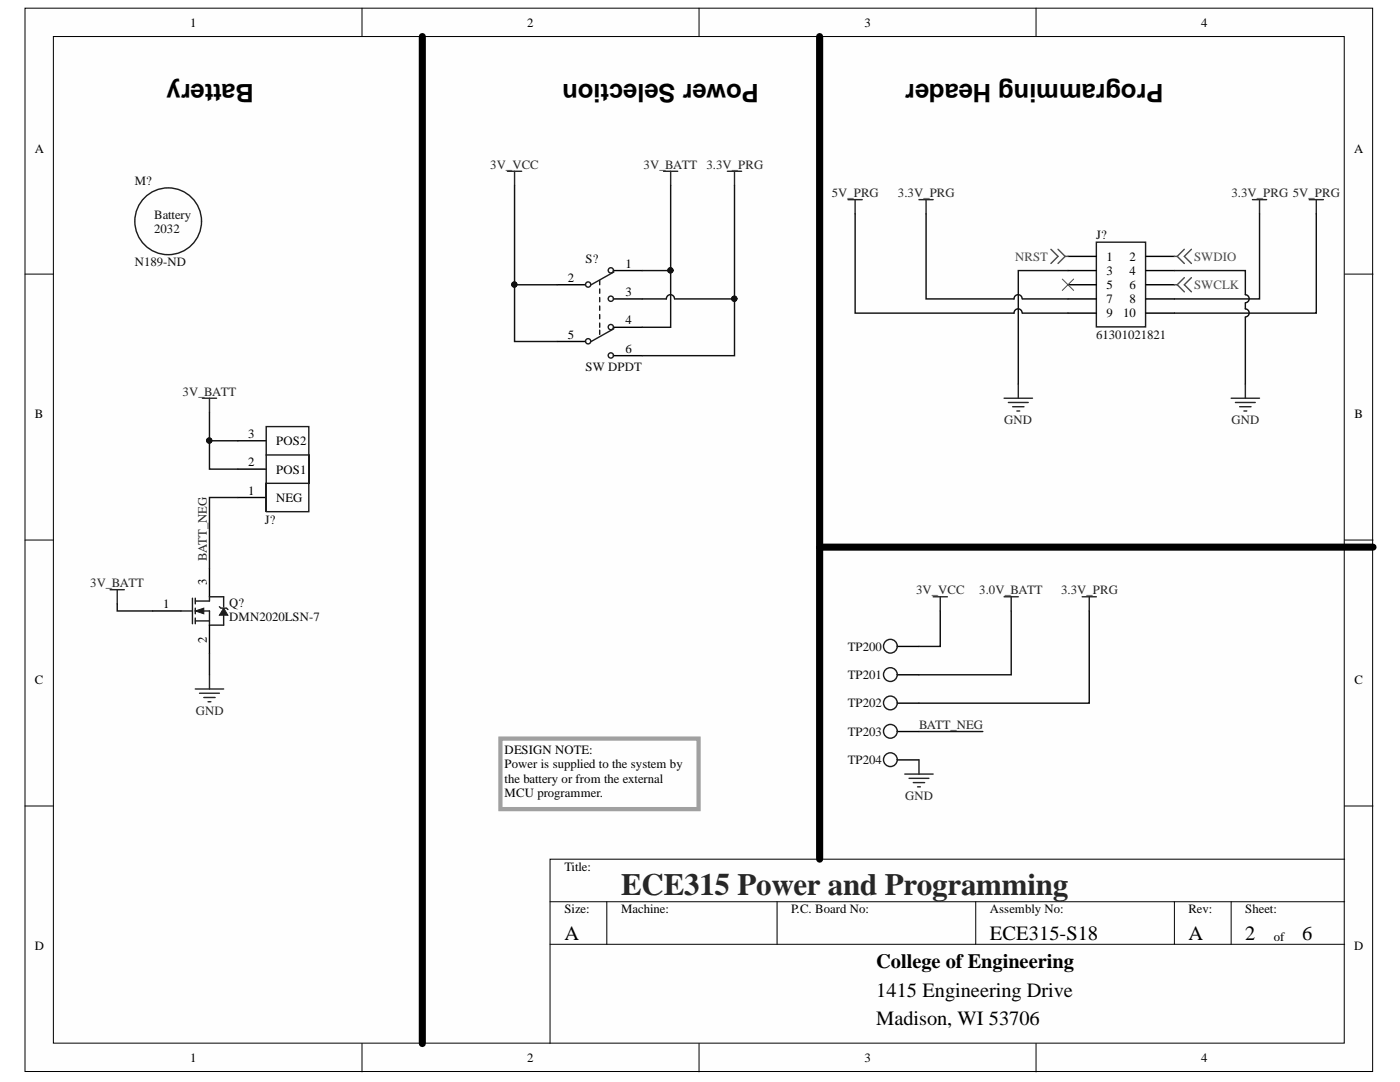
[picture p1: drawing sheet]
<svg xmlns="http://www.w3.org/2000/svg" width="279mm" height="216mm" viewBox="0 0 279 216" stroke-linecap="round" stroke-linejoin="round" font-family="sans-serif">
<g fill="#fefefe" stroke="#000" stroke-width=".2">
<path d="M5 1.6h268.9v212.2h-268.9z"/>
<path d="M10.7 7.3h257.6v200.8h-257.6z"/>
</g>
<g fill="none" stroke="#000" stroke-width=".2">
<path d="M72.2 1.6v5.7M139.5 1.6v5.7M206.8 1.6v5.7M5 54.7h5.7M268.4 54.7h5.6M5 107.8h5.7M268.4 107.8h5.6M5 160.8h5.7M109.8 179.9h158.6M121.1 179.9v8.5M155.1 179.9v8.5M194.7 179.9v8.5"/>
<path d="M234.4 179.9v8.5M245.7 179.9v8.5M268.4 171.4h-158.6v36.8M268.4 160.8h5.6M109.8 188.4h158.6M72.2 208.2v5.7M139.5 208.2v5.7M206.8 208.2v5.7"/>
</g>
<path d="M84.3 7.3v200.9M163.6 7.3v164.1M163.6 109.2h110.4" fill="none" stroke="#000" stroke-width="1.4"/>
<path d="M99.9 147.4h39.5v14h-39.5z" fill="none" stroke="#a0a0a0" stroke-width=".85"/>
<path d="M177.7 129h5.7" fill="none" stroke="#000" stroke-width=".28"/>
<circle cx="177.7" cy="128.9" r="1.37" fill="#fefefe" stroke="#1c1c1c" stroke-width=".28"/>
<path d="M186.2 119.1h2.9M187.6 119.1v2.8M200.4 119.1h2.8M201.8 119.1v2.8M216 119.1h2.8M217.4 119.1v2.8" fill="none" stroke="#262626" stroke-width=".28"/>
<path d="M177.7 134.6h5.7" fill="none" stroke="#000" stroke-width=".28"/>
<circle cx="177.7" cy="134.6" r="1.37" fill="#fefefe" stroke="#1c1c1c" stroke-width=".28"/>
<path d="M177.7 140.3h5.7" fill="none" stroke="#000" stroke-width=".28"/>
<circle cx="177.7" cy="140.3" r="1.37" fill="#fefefe" stroke="#1c1c1c" stroke-width=".28"/>
<path d="M177.7 146h5.7" fill="none" stroke="#000" stroke-width=".28"/>
<circle cx="177.7" cy="145.9" r="1.37" fill="#fefefe" stroke="#1c1c1c" stroke-width=".28"/>
<path d="M177.7 151.6h5.7" fill="none" stroke="#000" stroke-width=".28"/>
<circle cx="177.7" cy="151.6" r="1.37" fill="#fefefe" stroke="#1c1c1c" stroke-width=".28"/>
<path d="M180.6 154.5h5.6M181.4 155.3h4M182.3 156.2h2.2M183.1 157h.6M183.4 151.6v2.9" fill="none" stroke="#262626" stroke-width=".28"/>
<g fill="none" stroke="#1c1c1c" stroke-width=".28">
<path d="M53.1 90.8h8.5v5.6h-8.5v5.7v-17h8.5v17h-8.5M38.4 119.4v5.1M44.6 119.1v2M36.1 121.9h2.3M39 121.9h2.8v2.8M39 121.3v1.2"/>
<circle cx="33.6" cy="44.2" r="6.7"/>
</g>
<path d="M47.5 99.3h5.6M47.5 93.6h5.6M47.5 88h5.6M30.5 121.9h5.6" fill="none" stroke="#000" stroke-width=".28"/>
<path d="M39 121.9l1.7-.6v1.2z" fill="#1c1c1c"/>
<path d="M39 121.9l1.7-.6v1.2z" fill="none" stroke="#1c1c1c" stroke-width=".2"/>
<path d="M44.6 121.3l.9 1.5h-1.7z" fill="#1c1c1c"/>
<path d="M44.6 121.3l.9 1.5h-1.7z" fill="none" stroke="#1c1c1c" stroke-width=".2"/>
<g fill="none" stroke="#1c1c1c" stroke-width=".28">
<path d="M119.7 56v.8M119.7 57.7v.8M119.7 59.4v.8M122.5 54.3l-4.5 2.5M119.7 61.1v.8M119.7 62.8v.8M119.7 64.5v.8M119.7 65.9v.8M122.5 65.6l-4.5 2.5M43.8 121.1l.3 .2h1.1l.3 .3"/>
<circle cx="117.4" cy="56.8" r=".52"/>
<circle cx="121.9" cy="53.9" r=".52"/>
<circle cx="121.9" cy="59.6" r=".52"/>
<circle cx="117.4" cy="68.1" r=".52"/>
<circle cx="121.9" cy="65.3" r=".52"/>
<circle cx="121.9" cy="70.9" r=".52"/>
</g>
<g fill="none" stroke="#262626" stroke-width=".28">
<path d="M101.3 34.2h2.8M102.7 34.2v2.8M132.4 34.2h2.9M133.8 34.2v2.8M145.2 34.2h2.8M146.6 34.2v2.8M40.4 79.5h2.8M41.8 79.5v2.8M22 117.7h2.8M23.4 117.7v2.8M39 137.5h5.6M39.8 138.3h4"/>
<path d="M40.7 139.2h2.2M41.8 134.6v2.9M41.5 140h.6"/>
</g>
<path d="M111.2 56.8h5.7M122.5 54h5.7M122.5 59.6h5.7M111.2 68.1h5.7M122.5 65.3h5.7M122.5 71h5.7" fill="none" stroke="#000" stroke-width=".28"/>
<path d="M218.8 48.3h9.8v16.9h-9.8z" fill="#fefefe" stroke="#1c1c1c" stroke-width=".28"/>
<path d="M213.1 51.2h5.7M213.1 54h5.7M213.1 56.8h5.7M213.1 59.6h5.7M228.7 51.2h5.7M228.7 54h5.7M228.7 56.8h5.7M228.7 59.6h5.7M213.1 62.5h5.7M228.7 62.5h5.7" fill="none" stroke="#000" stroke-width=".28"/>
<path d="M209.7 49.7l1.5 1.5-1.5 1.4M211.2 49.7l1.4 1.5M212.6 51.2h.5M212.6 51.2l-1.4 1.4M234.4 51.2h.5M234.4 56.8h.5M234.9 51.2l1.5 1.4M234.9 56.8l1.5 1.4M236.4 49.7l-1.5 1.5M236.4 55.4l-1.5 1.4M237.8 49.7l-1.4 1.5 1.4 1.4M237.8 55.4l-1.4 1.4 1.4 1.4" fill="none" stroke="#4c4c4c" stroke-width=".28"/>
<path d="M212 55.7l2.3 2.3M214.3 55.7l-2.3 2.3" fill="none" stroke="#4c4c4c" stroke-width=".2"/>
<g fill="none" stroke="#262626" stroke-width=".28">
<path d="M169.2 39.8h2.9M170.7 39.8v2.9M183.4 39.8h2.8M184.8 39.8v2.9M250 39.8h2.8M251.4 39.8v2.9M261.3 39.8h2.8M262.7 39.8v2.9M200.4 79.5h5.7M203.2 76.6v2.9M245.7 79.5h5.7M248.5 76.6v2.9"/>
<path d="M201.2 80.3h4M202.1 81.2h2.3M202.9 82h.6M246.6 80.3h3.9M247.4 81.2h2.3M248.3 82h.5"/>
</g>
<g fill="none" stroke="#0e0e0e" stroke-width=".28">
<path d="M102.7 37v19.8h8.5M133.8 37v28.3h-5.6M146.6 37v34h-18.4M102.7 56.8v11.3h8.5M128.2 54h5.6M134.6 59.6a.81 .81 0 0 0-.8-.8 .81 .81 0 0 0-.8 .8h-4.8M134.7 59.6h11.9M170.7 42.7v19.8h31.7a.81 .81 0 0 1 .8-.9 .81 .81 0 0 1 .8 .9M184.8 42.7v16.9h17.6a.81 .81 0 0 1 .8-.8 .81 .81 0 0 1 .8 .8M204.1 59.6h9M213.1 54h-9.9v22.6M234.4 54h14.1v4.8a.81 .81 0 0 1 .8 .8 .81 .81 0 0 1-.8 .8"/>
<path d="M251.4 42.7v16.9h-17M262.7 42.7v19.8h-28.3M204.1 62.5h9M248.5 60.5v1.1a.81 .81 0 0 1 .8 .8 .81 .81 0 0 1-.8 .8M248.5 63.3v13.3M41.8 82.3v5.7h5.7M41.8 88v5.6h5.7M47.5 99.3h-5.7v14.1M23.4 120.5v1.4h7.1M41.8 130.4v4.2M187.6 121.9v7.1h-4.2M201.8 121.9v12.7h-18.4"/>
<path d="M217.4 121.9v18.4h-34M183.4 146h12.7"/>
</g>
<g fill="#0e0e0e" stroke="#0e0e0e" stroke-width=".2">
<circle cx="41.8" cy="87.9" r=".52"/>
<circle cx="102.6" cy="56.8" r=".52"/>
<circle cx="146.5" cy="59.6" r=".52"/>
<circle cx="133.8" cy="53.9" r=".52"/>
</g>
<text font-size="7.1" x="40.9" y="129.1">PIQ?02</text>
<text font-size="6.7" fill="#1c1c1c" x="40.9" y="117.5">PIQ?03</text>
<text font-size="6.2" fill="#262626" x="124" y="178.6">ECE315 Power and Programming</text>
<g font-size="5.1">
<text x="50.7" y="16.8" transform="rotate(-180 50.7 16.8)">Battery</text>
<text x="151.5" y="16.8" transform="rotate(-180 151.5 16.8)">Power Selection</text>
<text x="232.2" y="16.8" transform="rotate(-180 232.2 16.8)">Programming Header</text>
</g>
<g font-size="4.1">
<text x="112.6" y="187.5">A</text>
<text x="197.5" y="187.5">ECE315-S18</text>
<text x="237.2" y="187.5">A</text>
<text x="248.5" y="187.5">2</text>
<text x="259.9" y="187.5">6</text>
<text x="174.9" y="193.2">College of Engineering</text>
<text x="174.9" y="198.9">1415 Engineering Drive</text>
<text x="174.9" y="204.5">Madison, WI 53706</text>
</g>
<g font-size="2.5">
<text x="38" y="5.3">1</text>
<text x="105.2" y="5.3">2</text>
<text x="172.5" y="5.3">3</text>
<text x="239.7" y="5.3">4</text>
<text x="6.9" y="30.4">A</text>
<text x="270.3" y="30.4">A</text>
<text x="124.8" y="53.4">1</text>
<text x="220.8" y="52">1</text>
<text x="225.4" y="52">2</text>
<text x="113.3" y="56.3">2</text>
<text x="124.8" y="59.1">3</text>
<text x="220.8" y="54.9">3</text>
<text x="220.8" y="57.6">5</text>
<text x="225.4" y="54.9">4</text>
<text x="225.4" y="57.6">6</text>
<text x="124.8" y="64.7">4</text>
<text x="220.8" y="60.5">7</text>
<text x="220.8" y="63.3">9</text>
<text x="224.2" y="63.3">10</text>
<text x="225.4" y="60.5">8</text>
<text x="113.3" y="67.6">5</text>
<text x="124.8" y="70.4">6</text>
<text x="6.9" y="83.5">B</text>
<text x="270.3" y="83.5">B</text>
<text x="49.6" y="87.4">3</text>
<text x="55.1" y="88.8">POS2</text>
<text x="49.6" y="93.1">2</text>
<text x="55.1" y="94.5">POS1</text>
<text x="49.6" y="98.7">1</text>
<text x="55.1" y="100.1">NEG</text>
<text x="41.3" y="116.8" transform="rotate(-90 41.3 116.8)">3</text>
<text x="32.6" y="121.4">1</text>
<text x="41.3" y="128.3" transform="rotate(-90 41.3 128.3)">2</text>
<text x="6.9" y="136.6">C</text>
<text x="270.3" y="136.6">C</text>
<text x="100.7" y="150.5">DESIGN NOTE:</text>
<text x="100.7" y="153.3">Power is supplied to the system by</text>
<text x="100.7" y="156.2">the battery or from the external</text>
<text x="100.7" y="159">MCU programmer.</text>
<text x="112.6" y="173.8">Title:</text>
<text x="112.6" y="182.2">Size:</text>
<text x="124" y="182.2">Machine:</text>
<text x="157.9" y="182.2">P.C. Board No:</text>
<text x="197.5" y="182.2">Assembly No:</text>
<text x="237.2" y="182.2">Rev:</text>
<text x="248.5" y="182.2">Sheet:</text>
<text x="6.9" y="189.6">D</text>
<text x="254.2" y="187.9">of</text>
<text x="270.3" y="189.6">D</text>
<text x="38" y="211.9">1</text>
<text x="105.2" y="211.9">2</text>
<text x="172.5" y="211.9">3</text>
<text x="239.7" y="211.9">4</text>
</g>
<g font-size="2.5" fill="#262626">
<text x="97.8" y="33.6">3V_VCC</text>
<text x="128.5" y="33.6">3V_BATT</text>
<text x="141" y="33.6">3.3V_PRG</text>
<text x="166" y="39.3">5V_PRG</text>
<text x="179.2" y="39.3">3.3V_PRG</text>
<text x="245.7" y="39.3">3.3V_PRG 5V_PRG</text>
<text x="36.4" y="78.9">3V_BATT</text>
<text x="200.4" y="84.6">GND</text>
<text x="245.7" y="84.6">GND</text>
<text x="41.3" y="112" transform="rotate(-90 41.3 112)">BATT_NEG</text>
<text x="18" y="117.1">3V_BATT</text>
<text x="182.8" y="118.6">3V_VCC</text>
<text x="195.4" y="118.6">3.0V_BATT</text>
<text x="211.7" y="118.6">3.3V_PRG</text>
<text x="39.1" y="142.6">GND</text>
<text x="183.4" y="145.4">BATT_NEG</text>
<text x="180.6" y="159.6">GND</text>
</g>
<g font-size="2.5" fill="#0e0e0e">
<text x="26.9" y="36.9">M?</text>
<text x="30.8" y="46.5">2032</text>
<text x="30.8" y="43.6">Battery</text>
<text x="218.8" y="47.8">J?</text>
<text x="26.9" y="53.2">N189-ND</text>
<text x="116.9" y="52.6">S?</text>
<text x="218.8" y="67.6">61301021821</text>
<text x="116.9" y="74.1">SW DPDT</text>
<text x="52.9" y="104.6">J?</text>
<text x="45.7" y="123.9">DMN2020LSN-7</text>
<text x="45.7" y="121.1">Q?</text>
<text x="169.2" y="129.8">TP200</text>
<text x="169.2" y="135.5">TP201</text>
<text x="169.2" y="141.1">TP202</text>
<text x="169.2" y="146.8">TP203</text>
<text x="169.2" y="152.5">TP204</text>
</g>
<g font-size="2.5" fill="#4c4c4c">
<text x="202.6" y="52">NRST</text>
<text x="238.3" y="52">SWDIO</text>
<text x="238.3" y="57.6">SWCLK</text>
</g>
</svg>
